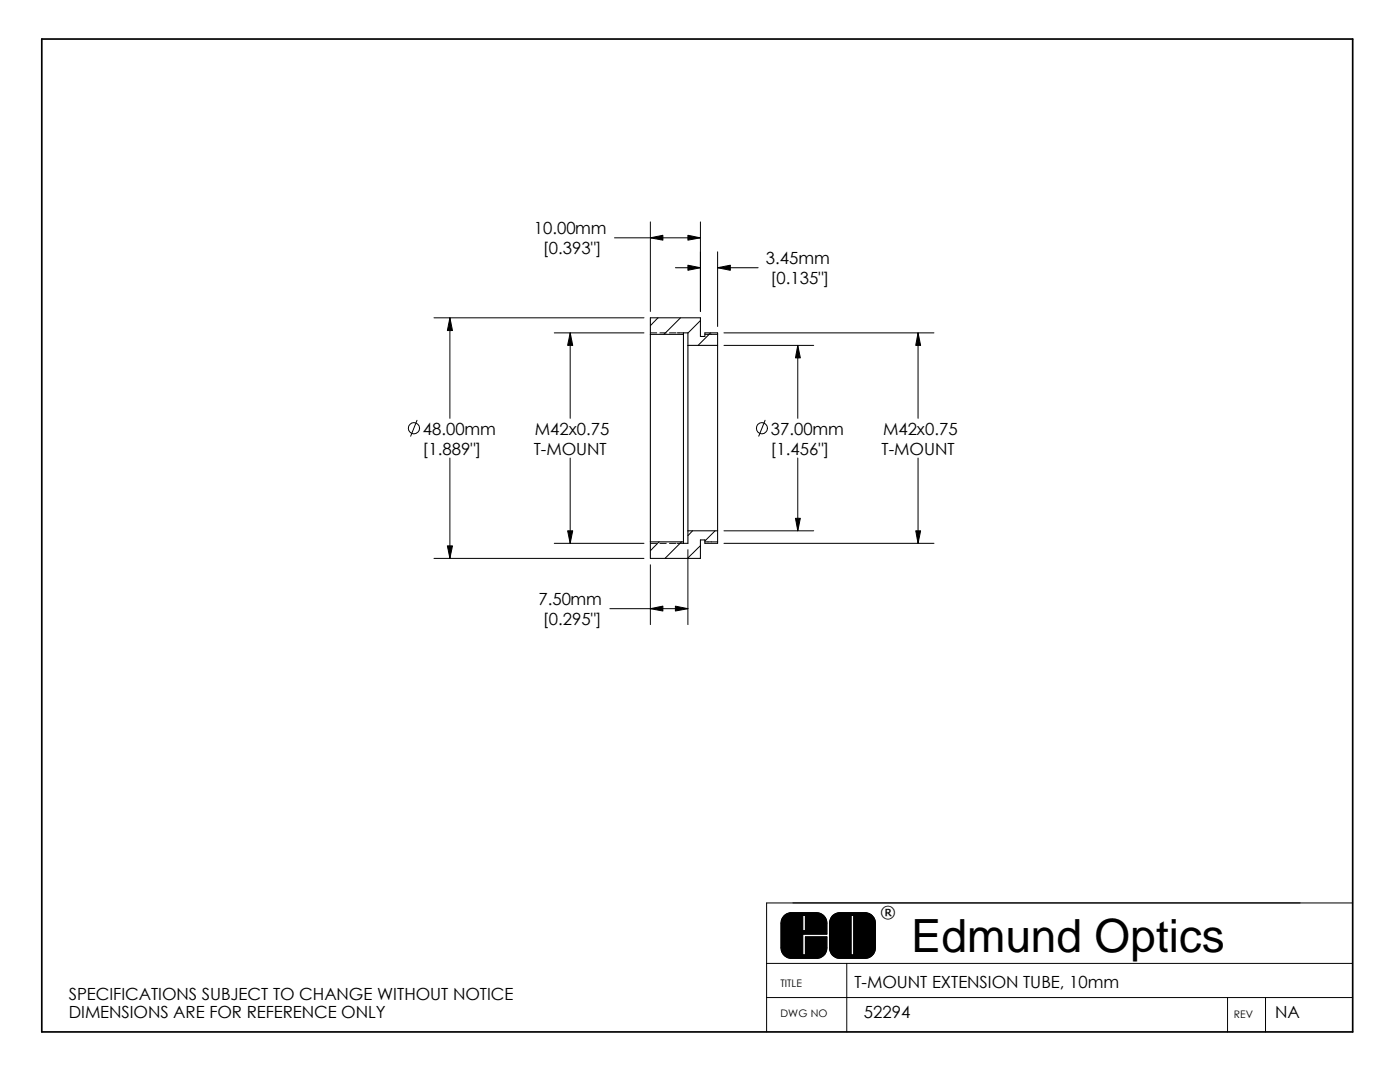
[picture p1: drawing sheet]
<svg xmlns="http://www.w3.org/2000/svg" width="279mm" height="216mm" viewBox="0 0 279 216" stroke-linecap="round" stroke-linejoin="round" font-family="sans-serif">
<g fill="none" stroke="#000" stroke-width=".2">
<path d="M122.6 47.5h17.2M129.8 47.5l2.5-.6v1zM129.8 44.3v17.8M134.8 53.4h5M137.3 46.9l2.5 .6-2.5 .4zM137.3 52.9l2.5 .5-2.5 .5zM139.8 44.3v17.8M143.2 53.4l2.6-.5v1zM143.2 50.2v15M143.2 53.4h8.1M86.6 63.4h41.9M89.8 63.4l.5 2.6h-1z"/>
<path d="M89.8 63.4v20.1M110.6 66.4h17.9M113.8 66.4l.5 2.5h-1zM113.8 66.4v17.1M129.8 66.4h1.3M131.3 63.4l-1.5 1.6M131.7 66.4h1.3M133.6 66.4h1.3M135.1 66.4h1.3M135.8 63.4l-3.3 3.3M139.8 64l-2.5 2.5M140.7 66.7h2.5"/>
<path d="M141.8 66.4l-2.5 2.5M144.5 66.4h41.9M144.5 68.9h17.9M159.2 68.9l.5 2.5h-1zM159.2 68.9v14.6M183.2 66.4l.5 2.5h-.9zM183.2 66.4v17.1M83.2 83.9l-1.2 3.1M89.8 91.4v20M113.8 91.4v17M152.7 83.9l-1.3 3.1M159.2 91.4v14.5"/>
<path d="M183.2 91.4v17M86.6 111.4h41.9M89.3 108.9h1l-.5 2.5zM110.6 108.4h17.9M113.3 105.9h1l-.5 2.5zM129.8 108.4h1.3M129.8 112.7v11.9M131.5 108.1l-1.7 1.8M131.7 108.4h1.3M133.6 108.4h1.3M135.1 108.4h1.3M136 108.1l-3.3 3.3"/>
<path d="M137.3 109.7v14.9M138.2 105.9l-.9 1M139.8 108.9l-2.6 2.5M140.7 108.1h2.5M142.7 105.9l-2 2M144.5 108.4h41.9M144.5 105.9h17.9M158.7 103.4h1l-.5 2.5zM182.8 105.9h.9l-.5 2.5zM121.7 121.5h15.6M129.8 121.5l2.5-.6v1zM134.8 120.9l2.5 .6-2.5 .4z"/>
<path d="M153 199.1h117M153 192.2h117M156.5 182.7l1.1-.6h5.6l1.2 .6 .4 .5 .2 .7v2.5h-4.8v4.1h.5v-3.6h4.3v2.5l-.5 1.1-.6 .5-.7 .2h-5.6l-1.1-.5-.4-.6-.2-.9v-5.1l.2-.8zM156.5 182.7l.7-.4 .7-.2h5a2.1 2.1 0 0 1 2.1 2.1v2.2h-4.8v4.1h.5v-3.6h4.3v2.2a2.1 2.1 0 0 1-2.1 2.1h-5a2.1 2.1 0 0 1-2-2.1v-4.9a2.1 2.1 0 0 1 .6-1.5zM160.2 182.7h.5v3h-.5zM166.1 182.8l.6-.5 .6-.2h5.6l1 .5 .6 .6 .2 1v4.9l-.4 1.3-.6 .5-.8 .3h-5.6l-1.1-.5-.4-.5-.2-.8v-5.5zM166.2 182.7l.6-.4 .8-.2h5a2.1 2.1 0 0 1 2.1 2.1v4.9a2.1 2.1 0 0 1-2.1 2.1h-5a2.03 2.03 0 0 1-2-2.1v-4.9l.1-.8zM169 192.2v13.7M169.8 182.7h.6v7.8h-.6zM245 199.1v6.8M252.6 199.1v6.8M270 180.2h-117v25.7"/>
<circle cx="82.6" cy="85.4" r="1.12"/>
<circle cx="152" cy="85.4" r="1.11"/>
</g>
<g fill="#000">
<path d="M129.8 47.5l2.5-.6v1zM137.3 46.9l2.5 .6-2.5 .4zM137.3 52.9l2.5 .5-2.5 .5zM143.2 53.4l2.6-.5v1zM89.8 63.4l.5 2.6h-1zM113.8 66.4l.5 2.5h-1zM159.2 68.9l.5 2.5h-1zM183.2 66.4l.5 2.5h-.9zM89.3 108.9h1l-.5 2.5zM113.3 105.9h1l-.5 2.5zM158.7 103.4h1l-.5 2.5zM182.8 105.9h.9l-.5 2.5z"/>
<path d="M129.8 121.5l2.5-.6v1zM134.8 120.9l2.5 .6-2.5 .4z"/>
<path d="M156.5 182.7l1.1-.6h5.6l1.2 .6 .4 .5 .2 .7v2.5h-4.8v4.1h.5v-3.6h4.3v2.5l-.5 1.1-.6 .5-.7 .2h-5.6l-1.1-.5-.4-.6-.2-.9v-5.1l.2-.8zM160.2 182.7v3h.5v-3z" fill-rule="evenodd"/>
<path d="M166.1 182.8l.6-.5 .6-.2h5.6l1 .5 .6 .6 .2 1v4.9l-.4 1.3-.6 .5-.8 .3h-5.6l-1.1-.5-.4-.5-.2-.8v-5.5zM169.8 182.7v7.8h.6v-7.8z" fill-rule="evenodd"/>
</g>
<path d="M8.3 7.8h261.7v198.1h-261.7z" fill="none" stroke="#000" stroke-width=".34"/>
<path d="M129.8 63.4h10v3.7h.9v-.7h2.5v42h-2.5v-.7h-.9v3.7h-10zM129.8 66.7h6.6M136.4 66.4h.9v42h-.9zM137.3 68.9h5.9M129.8 108.1h6.6M137.3 105.9h5.9" fill="none" stroke="#000" stroke-width=".21"/>
<text font-size="9.1" x="181.8" y="190">Edmund Optics</text>
<g font-size="3.3">
<text x="106.5" y="46.8">10.00mm</text>
<text x="108.3" y="50.7">[0.393&quot;]</text>
<text x="152.9" y="52.7">3.45mm</text>
<text x="153.8" y="56.7">[0.135&quot;]</text>
<text x="84.4" y="86.7">48.00mm</text>
<text x="106.8" y="86.7">M42x0.75</text>
<text x="153.8" y="86.7">37.00mm</text>
<text x="176.2" y="86.7">M42x0.75</text>
<text x="84.3" y="90.7">[1.889&quot;]</text>
<text x="106.5" y="90.7">T-MOUNT</text>
<text x="153.8" y="90.7">[1.456&quot;]</text>
<text x="175.9" y="90.7">T-MOUNT</text>
<text x="107.4" y="120.8">7.50mm</text>
<text x="108.3" y="124.7">[0.295&quot;]</text>
<text x="175.7" y="183.2">®</text>
<text x="170.5" y="197.1">T-MOUNT EXTENSION TUBE, 10mm</text>
<text x="13.7" y="199.6">SPECIFICATIONS SUBJECT TO CHANGE WITHOUT NOTICE</text>
<text x="13.7" y="203.1">DIMENSIONS ARE FOR REFERENCE ONLY</text>
<text x="172.4" y="203.1">52294</text>
<text x="254.5" y="203.1">NA</text>
</g>
<g font-size="2.1">
<text x="155.7" y="196.9">TITLE</text>
<text x="155.7" y="202.9">DWG NO</text>
<text x="246.2" y="203">REV</text>
</g>
</svg>
